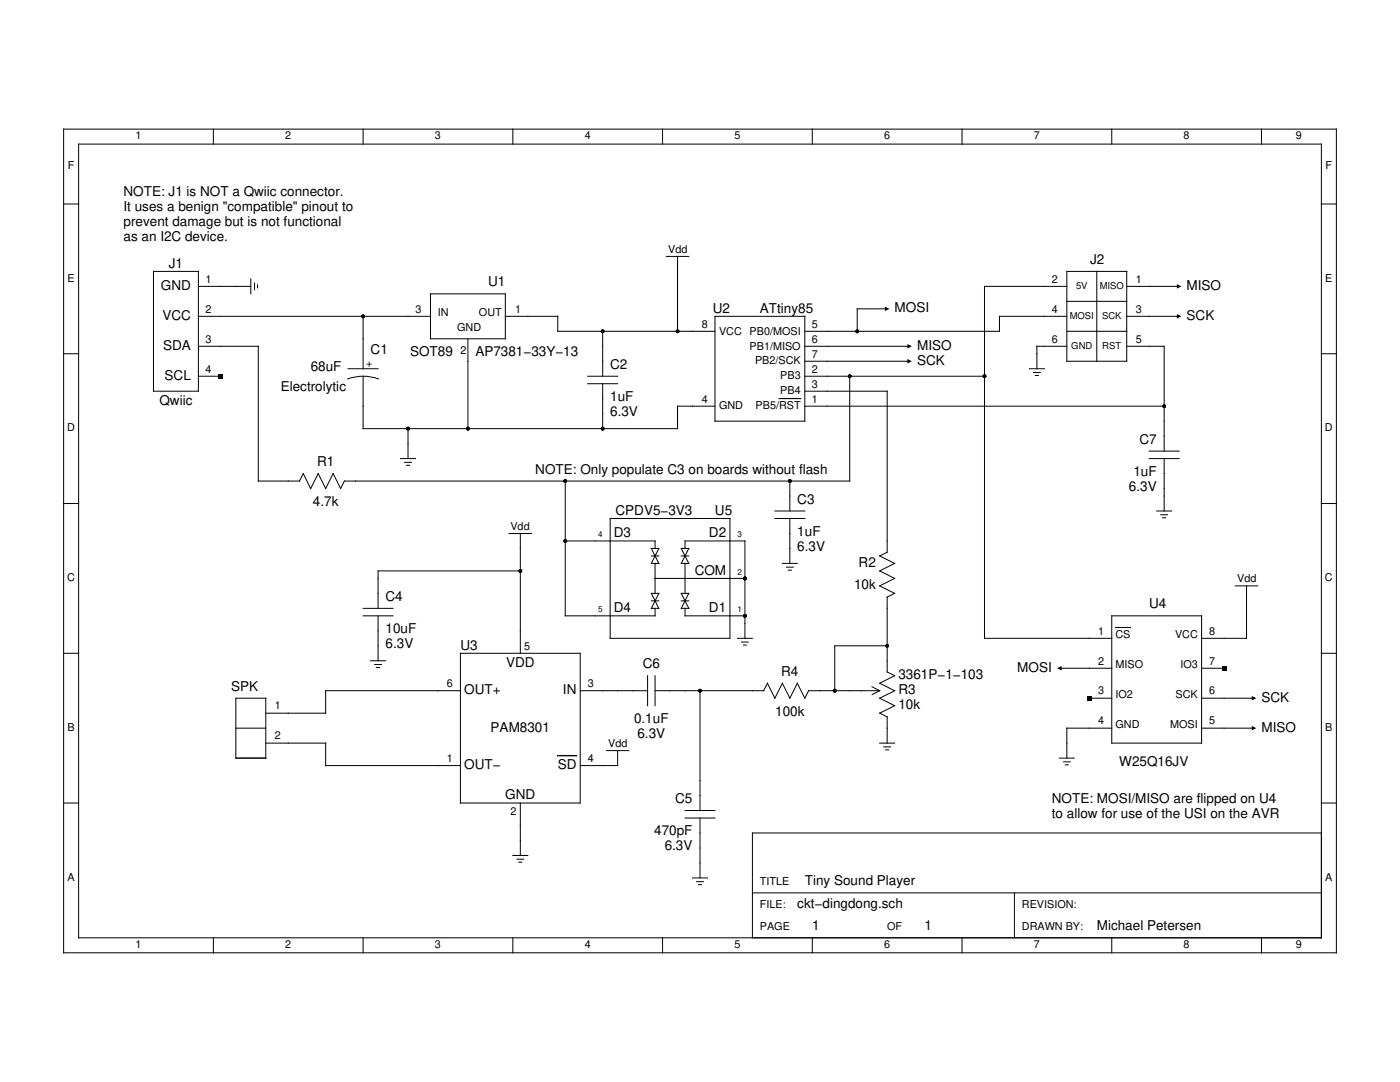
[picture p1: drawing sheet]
<svg xmlns="http://www.w3.org/2000/svg" width="279mm" height="216mm" viewBox="0 0 279 216" stroke-linecap="round" stroke-linejoin="round" font-family="sans-serif">
<g fill="none" stroke="#000" stroke-width=".2">
<path d="M12.7 25.8h254v164.3h-254zM15.7 28.8h248v158.3h-248zM42.6 25.8v3M72.5 25.8v3M102.3 25.8v3M132.2 25.8v3M162.1 25.8v3M192 25.8v3M221.9 25.8v3M251.8 25.8v3M12.7 40.7h3M30.6 54.2h9v23.9h-9z"/>
<path d="M39.6 57.1h10.5M50.1 55.6v3M50.8 56.5v1.3M51.4 56.8v.6M85.9 58.6h15v9h-15zM133 51.2h4.5M135.2 51.2v14.9M212.9 54.2h12v17.9h-12zM212.9 57.1h-16.4v70.3h25.4M218.9 54.2v17.9M224.9 57.1h10.4M263.7 40.7h3"/>
<path d="M12.7 70.6h3M39.6 69.1h11.9v26.9h8.3l.7-1.5 1.5 3 1.5-3 1.5 3 1.5-3 1.5 3 .7-1.5h100.9v-20.9M39.6 75.1h4.5M39.6 63.1h46.3M69.4 75.6a9 9 0 0 1 6.1 0M69.5 73.6h6M72.5 75.1v10.4h62.7v-4.5h7.5M72.5 63.1v10.5M93.4 67.6v17.9M100.9 63.1h10.4v3h31.4M117.3 75.1h6M117.3 76.6h6"/>
<path d="M120.3 66.1v9M120.3 76.6v8.9M142.7 63.1h17.9v20.9h-17.9zM160.6 69.1h20.9M160.6 72.1h20.9M160.6 75.1h35.9M160.6 78.1h16.5v32.1l-1.5 .7 2.9 1.5-2.9 1.5 2.9 1.5-2.9 1.5 2.9 1.5-1.4 .7M177.1 61.6h-6v4.5M205.4 73.6h3M206.3 74.3h1.3M206.6 74.9h.6M212.9 69.1h-6v4.5"/>
<path d="M212.9 63.1h-13.4v3h-38.9M212.9 66.1h12M212.9 60.1h12M224.9 69.1h7.4v20.9M224.9 63.1h10.4M263.7 70.6h3M79.9 91.5h3M80.8 92.3h1.3M81.1 92.9h.6M81.4 85.5v6M112.8 96v26.9h17.9v-1.5M157.6 96v6"/>
<path d="M160.6 81h71.7M229.3 91.5h6M229.3 90h6M232.3 91.5v10.5M12.7 100.5h3M101.6 106.4h4.5M103.8 106.4v24M103.8 113.9h-28.3v7.5M112.8 107.9h17.9v1.5M121.8 103.5h23.9v23.9h-23.9zM130 118.4h1.5l-1.5 3h1.5zM130 109.4h1.5l-1.5 3h1.5z"/>
<path d="M130 110.9h1.5M130 119.9h1.5M130.7 112.4v6M130.7 115.4h18M136 118.4h1.5l-1.5 3h1.5zM136 109.4h1.5l-1.5 3h1.5zM136 110.9h1.5M136 119.9h1.5M136.7 109.4v-1.5h12v19.5M136.7 112.4v6M154.6 102h6M154.6 103.5h6"/>
<path d="M156.1 112.4h3M157 113.2h1.3M157.3 113.8h.6M157.6 103.5v8.9M177.1 119.1v15l1.4 .7-2.9 1.5 2.9 1.5-2.9 1.5 2.9 1.5-2.9 1.5 1.5 .8v5.2M230.8 102h3M231.7 102.7h1.3M232 103.3h.6M246.5 116.9h4.5M248.8 116.9v10.5h-9M263.7 100.5h3M12.7 130.4h3"/>
<path d="M47.1 139.3h5.9v12h-5.9zM72.5 121.4h5.9M72.5 122.9h5.9M74 131.8h2.9M74.8 132.6h1.3M75.2 133.2h.6M75.5 122.9v8.9M91.9 130.4h23.9v29.8h-23.9zM91.9 137.8h-26.9v4.5h-12M115.8 137.8h13.4M129.2 134.8v6M130.7 137.8h21.7l.8-1.5 1.4 3 1.5-3 1.5 3 1.5-3 1.5 3 .8-1.5h14.2l-1.6 .8"/>
<path d="M130.7 134.8v6M136.7 121.4v1.5h12M139.7 137.8v23.9M147.2 127.4h3M148 128.1h1.3M148.4 128.7h.6M174 137l1.5 .8M177.1 128.9h-10.5v8.9M211.4 133.3h10.5M217.4 139.3h4.5M221.9 122.9h17.9v25.4h-17.9zM239.8 139.3h10.5"/>
<path d="M239.8 133.3h4.5M263.7 130.4h3M47.1 145.3h5.9M53 148.3h12v4.5h26.9M121 149.8h4.5M123.3 149.8v3h-7.5M175.6 148.3h2.9M176.4 149h1.3M176.8 149.6h.6M211.4 151.3h3M212.2 152h1.4M212.6 152.6h.6"/>
<path d="M221.9 145.3h-9v6M239.8 145.3h10.5M12.7 160.2h3M102.3 170.7h3M103.2 171.4h1.3M103.5 172h.6M103.8 160.2v10.5M136.7 161.7h6M136.7 163.2h6M138.2 175.2h3M139 175.9h1.4M139.4 176.5h.6"/>
<path d="M139.7 163.2v12M150.2 178.2h113.5M202.5 178.2v8.9M263.7 166.2h-113.5v20.9M263.7 160.2h3M42.6 187.1v3M72.5 187.1v3M102.3 187.1v3M132.2 187.1v3M162.1 187.1v3M192 187.1v3M221.9 187.1v3"/>
<path d="M251.8 187.1v3"/>
</g>
<path d="M155.5 79.5h4.3M222.6 125.2h3" fill="none" stroke="#000" stroke-width=".22"/>
<path d="M111.3 150.8h3.7" fill="none" stroke="#000" stroke-width=".27"/>
<g fill="#000">
<path d="M234.9 56.7l.9 .4-.9 .5zM43.6 74.6h.9v.9h-.9zM176.6 61.2l.9 .4-.9 .5zM181.1 68.6l.9 .5-.9 .4zM181.1 71.6l.9 .5-.9 .4zM234.9 62.7l.9 .4-.9 .5zM211 133.3l.9-.4v.9zM216.9 138.9h.9v.9h-.9zM243.8 132.9h.9v.9h-.9zM249.8 138.9l.9 .4-.9 .5zM249.8 144.8l.9 .5-.9 .4z"/>
<circle cx="72.5" cy="63.1" r=".37"/>
<circle cx="120.3" cy="66.1" r=".37"/>
<circle cx="135.2" cy="66.1" r=".37"/>
<circle cx="169.6" cy="75.1" r=".37"/>
<circle cx="171.1" cy="66.1" r=".37"/>
<circle cx="196.5" cy="75.1" r=".37"/>
<circle cx="81.4" cy="85.5" r=".37"/>
<circle cx="93.4" cy="85.5" r=".37"/>
<circle cx="112.8" cy="96" r=".37"/>
<circle cx="120.3" cy="85.5" r=".37"/>
<circle cx="157.6" cy="96" r=".37"/>
<circle cx="232.3" cy="81" r=".37"/>
<circle cx="103.8" cy="113.9" r=".37"/>
<circle cx="112.8" cy="107.9" r=".37"/>
<circle cx="148.7" cy="115.4" r=".37"/>
<circle cx="139.7" cy="137.8" r=".37"/>
<circle cx="148.7" cy="122.9" r=".37"/>
<circle cx="166.6" cy="137.8" r=".37"/>
<circle cx="177.1" cy="128.9" r=".37"/>
</g>
<g font-size="2.7">
<text x="24.7" y="39.1">NOTE: J1 is NOT a Qwiic connector.</text>
<text x="24.7" y="42.1">It uses a benign &quot;compatible&quot; pinout to</text>
<text x="24.7" y="45.2">prevent damage but is not functional</text>
<text x="24.7" y="48.2">as an I2C device.</text>
<text x="33.7" y="53.4">J1</text>
<text x="217.5" y="52.7">J2</text>
<text x="32.1" y="57.9">GND</text>
<text x="97.4" y="57.1">U1</text>
<text x="236.8" y="57.9">MISO</text>
<text x="32.4" y="63.8">VCC</text>
<text x="142.2" y="62.4">U2</text>
<text x="151.7" y="62.4">ATtiny85</text>
<text x="178.5" y="62.3">MOSI</text>
<text x="236.8" y="63.8">SCK</text>
<text x="32.6" y="69.8">SDA</text>
<text x="74" y="70.6">C1</text>
<text x="81.8" y="71.1">SOT89</text>
<text x="94.9" y="71.1">AP7381−33Y−13</text>
<text x="183" y="69.8">MISO</text>
<text x="32.9" y="75.8">SCL</text>
<text x="62" y="74">68uF</text>
<text x="121.8" y="73.6">C2</text>
<text x="183" y="72.8">SCK</text>
<text x="31.8" y="80.8">Qwiic</text>
<text x="56" y="78.1">Electrolytic</text>
<text x="121.8" y="80">1uF</text>
<text x="121.8" y="83">6.3V</text>
<text x="227.4" y="88.5">C7</text>
<text x="63.3" y="93">R1</text>
<text x="106.8" y="94.5">NOTE: Only populate C3 on boards without flash</text>
<text x="226.2" y="95">1uF</text>
<text x="62.4" y="100.9">4.7k</text>
<text x="159.1" y="100.5">C3</text>
<text x="225.3" y="98">6.3V</text>
<text x="122.5" y="107.2">D3</text>
<text x="122.8" y="102.7">CPDV5−3V3</text>
<text x="141.5" y="107.2">D2</text>
<text x="142.7" y="102.7">U5</text>
<text x="159.1" y="106.9">1uF</text>
<text x="159.1" y="109.9">6.3V</text>
<text x="171.4" y="113.1">R2</text>
<text x="76.9" y="119.9">C4</text>
<text x="138.6" y="114.7">COM</text>
<text x="170.5" y="117.6">10k</text>
<text x="122.5" y="122.1">D4</text>
<text x="141.5" y="122.1">D1</text>
<text x="229.3" y="121.4">U4</text>
<text x="76.9" y="126.3">10uF</text>
<text x="76.9" y="129.3">6.3V</text>
<text x="91.9" y="129.6">U3</text>
<text x="46.1" y="137.8">SPK</text>
<text x="101" y="133.1">VDD</text>
<text x="128.3" y="133.3">C6</text>
<text x="155.9" y="134.8">R4</text>
<text x="179.3" y="135.5">3361P−1−103</text>
<text x="203" y="134.1">MOSI</text>
<text x="92.6" y="138.5">OUT+</text>
<text x="112.3" y="138.5">IN</text>
<text x="154.7" y="142.8">100k</text>
<text x="179.3" y="138.5">R3</text>
<text x="179.3" y="141.5">10k</text>
<text x="251.8" y="140">SCK</text>
<text x="97.9" y="146">PAM8301</text>
<text x="126.5" y="144.3">0.1uF</text>
<text x="127.2" y="147.3">6.3V</text>
<text x="251.8" y="146">MISO</text>
<text x="92.6" y="153.5">OUT−</text>
<text x="111.3" y="153.5">SD</text>
<text x="223.4" y="152.8">W25Q16JV</text>
<text x="100.8" y="159.5">GND</text>
<text x="134.8" y="160.2">C5</text>
<text x="209.9" y="160.2">NOTE: MOSI/MISO are flipped on U4</text>
<text x="130.6" y="166.7">470pF</text>
<text x="209.9" y="163.2">to allow for use of the USI on the AVR</text>
<text x="132.7" y="169.7">6.3V</text>
<text x="160.6" y="176.7">Tiny Sound Player</text>
<text x="159.1" y="181.2">ckt−dingdong.sch</text>
<text x="162.1" y="185.6">1</text>
<text x="184.5" y="185.6">1</text>
<text x="218.9" y="185.6">Michael Petersen</text>
</g>
<g font-size="2.2">
<text x="27" y="27.8">1</text>
<text x="56.9" y="27.8">2</text>
<text x="86.8" y="27.8">3</text>
<text x="116.7" y="27.8">4</text>
<text x="146.6" y="27.8">5</text>
<text x="176.5" y="27.8">6</text>
<text x="206.3" y="27.8">7</text>
<text x="236.2" y="27.8">8</text>
<text x="258.6" y="27.8">9</text>
<text x="13.5" y="33.8">F</text>
<text x="264.5" y="33.8">F</text>
<text x="133.3" y="50.4">Vdd</text>
<text x="13.5" y="56.2">E</text>
<text x="41" y="56.5">1</text>
<text x="209.9" y="56.4">2</text>
<text x="226.7" y="56.4">1</text>
<text x="264.5" y="56.2">E</text>
<text x="41" y="62.4">2</text>
<text x="82.9" y="62.4">3</text>
<text x="87.4" y="63.1">IN</text>
<text x="95.6" y="63.1">OUT</text>
<text x="102.8" y="62.4">1</text>
<text x="140.1" y="65.4">8</text>
<text x="162" y="65.4">5</text>
<text x="209.9" y="62.4">4</text>
<text x="226.7" y="62.4">3</text>
<text x="41" y="68.4">3</text>
<text x="91.2" y="66.1">GND</text>
<text x="91.9" y="70.6">2</text>
<text x="143.5" y="66.8">VCC</text>
<text x="149.6" y="66.8">PB0/MOSI</text>
<text x="149.6" y="69.7">PB1/MISO</text>
<text x="162" y="68.4">6</text>
<text x="162" y="71.4">7</text>
<text x="209.9" y="68.3">6</text>
<text x="226.7" y="68.3">5</text>
<text x="41" y="74.4">4</text>
<text x="73.2" y="72.1" transform="rotate(90 73.2 72.1)">+</text>
<text x="150.7" y="72.7">PB2/SCK</text>
<text x="155.7" y="75.7">PB3</text>
<text x="162" y="77.4">3</text>
<text x="162" y="74.4">2</text>
<text x="140.1" y="80.4">4</text>
<text x="143.5" y="81.7">GND</text>
<text x="150.8" y="81.7">PB5/RST</text>
<text x="155.7" y="78.7">PB4</text>
<text x="162" y="80.4">1</text>
<text x="13.4" y="86.1">D</text>
<text x="264.4" y="86.1">D</text>
<text x="101.9" y="105.7">Vdd</text>
<text x="13.4" y="116">C</text>
<text x="246.9" y="116.2">Vdd</text>
<text x="264.4" y="116">C</text>
<text x="104.6" y="129.6">5</text>
<text x="219.2" y="126.6">1</text>
<text x="222.6" y="127.4">CS</text>
<text x="234.5" y="127.4">VCC</text>
<text x="241.3" y="126.6">8</text>
<text x="89.2" y="137.1">6</text>
<text x="117.3" y="137.1">3</text>
<text x="219.2" y="132.6">2</text>
<text x="222.6" y="133.3">MISO</text>
<text x="235.6" y="133.3">IO3</text>
<text x="241.3" y="132.6">7</text>
<text x="54.8" y="141.6">1</text>
<text x="219.2" y="138.6">3</text>
<text x="222.6" y="139.3">IO2</text>
<text x="234.6" y="139.3">SCK</text>
<text x="241.3" y="138.6">6</text>
<text x="13.5" y="145.9">B</text>
<text x="54.8" y="147.5">2</text>
<text x="121.4" y="149">Vdd</text>
<text x="219.2" y="144.5">4</text>
<text x="222.6" y="145.3">GND</text>
<text x="233.5" y="145.3">MOSI</text>
<text x="241.3" y="144.5">5</text>
<text x="264.5" y="145.9">B</text>
<text x="89.2" y="152">1</text>
<text x="117.3" y="152">4</text>
<text x="101.9" y="162.5">2</text>
<text x="13.5" y="175.7">A</text>
<text x="151.7" y="176.7">TITLE</text>
<text x="264.5" y="175.7">A</text>
<text x="151.7" y="181.2">FILE:</text>
<text x="151.7" y="185.6">PAGE</text>
<text x="177.1" y="185.6">OF</text>
<text x="203.9" y="181.2">REVISION:</text>
<text x="203.9" y="185.6">DRAWN BY:</text>
<text x="27" y="189.2">1</text>
<text x="56.9" y="189.2">2</text>
<text x="86.8" y="189.2">3</text>
<text x="116.7" y="189.2">4</text>
<text x="146.6" y="189.2">5</text>
<text x="176.5" y="189.2">6</text>
<text x="206.3" y="189.2">7</text>
<text x="236.2" y="189.2">8</text>
<text x="258.6" y="189.2">9</text>
</g>
<g font-size="1.9">
<text x="214.7" y="57.6">5V</text>
<text x="219.5" y="57.6">MISO</text>
<text x="213.5" y="63.6">MOSI</text>
<text x="219.9" y="63.6">SCK</text>
<text x="213.8" y="69.6">GND</text>
<text x="220" y="69.6">RST</text>
</g>
<g font-size="1.6">
<text x="119.4" y="107.2">4</text>
<text x="147.2" y="107.2">3</text>
<text x="147.2" y="114.7">2</text>
<text x="119.4" y="122.1">5</text>
<text x="147.2" y="122.1">1</text>
</g>
</svg>
